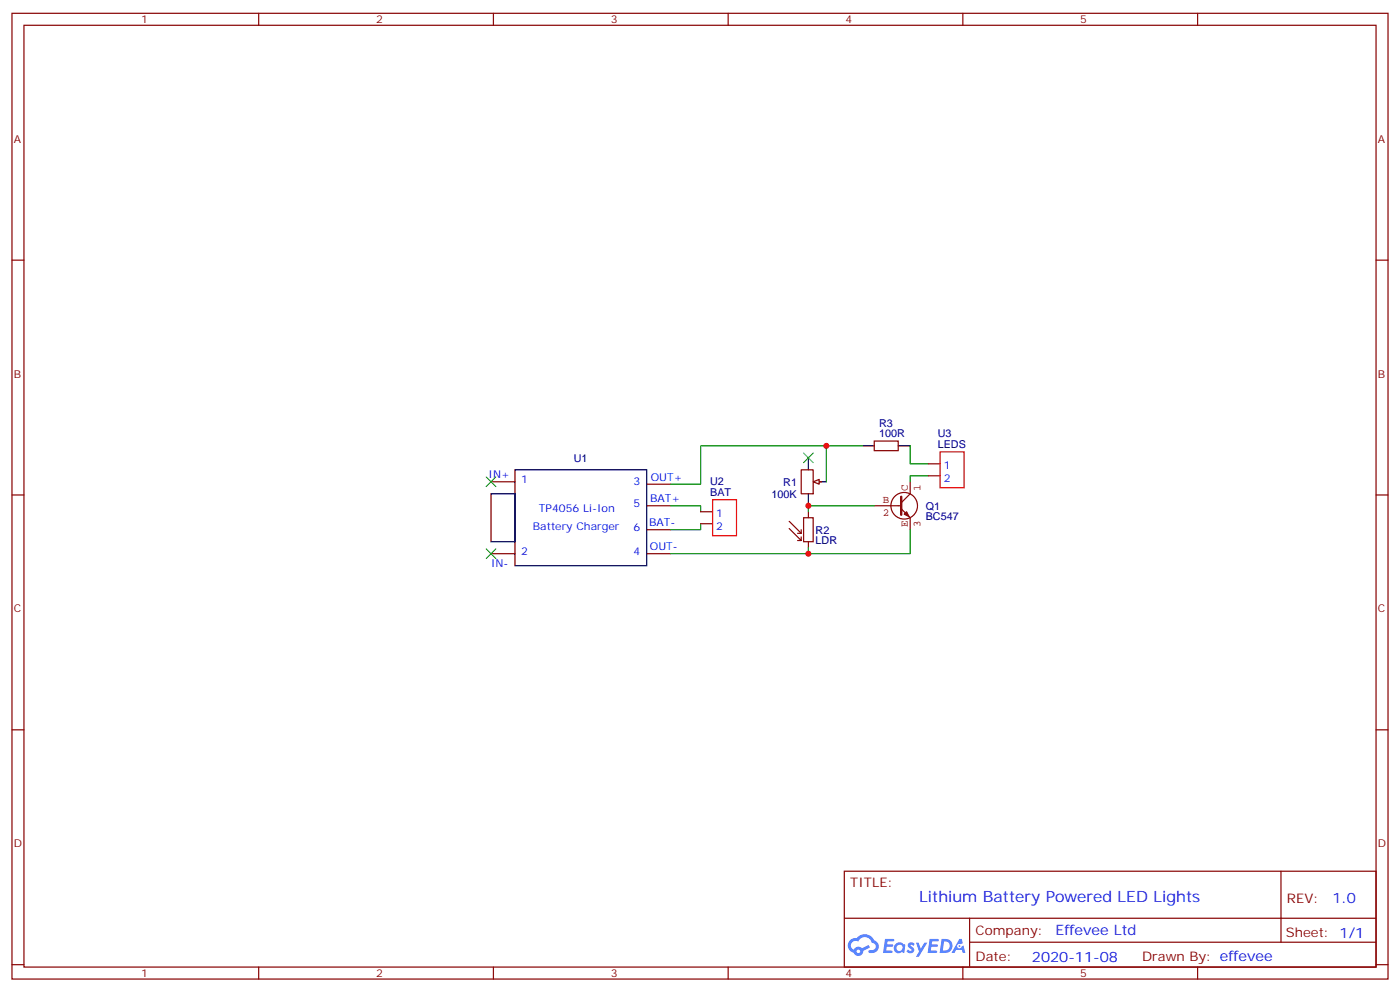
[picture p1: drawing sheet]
<svg xmlns="http://www.w3.org/2000/svg" width="412mm" height="292mm" viewBox="0 0 412 292" stroke-linecap="round" stroke-linejoin="round" font-family="sans-serif">
<g fill="none" stroke="#870000" stroke-width=".35">
<path d="M3.5 3.9h405.4v284.4h-405.4zM7.1 7.4h398.2v277.3h-398.2zM76.2 3.9v3.5M145.3 3.9v3.5M214.5 3.9v3.5M283.6 3.9v3.5M352.8 3.9v3.5M3.5 76.6h3.6M405.3 76.6h3.6M3.5 145.7h3.6M405.3 145.7h3.6M3.5 214.9h3.6"/>
<path d="M405.3 214.9h3.6M248.7 256.5h156.6v28.2h-156.6zM377.3 256.5v20.9M248.7 270.4h156.5M285.6 277.4h119.6M285.6 270.4v14.1M3.5 284h3.6M76.2 284.7v3.6M145.3 284.7v3.6M214.5 284.7v3.6M283.6 284.7v3.6M352.8 284.7v3.6"/>
<path d="M405.3 284h3.6"/>
</g>
<g fill="#5487ff">
<path d="M267.7 277.7a1.22 1.22 0 0 1 1.7 .2l-.4 .6a.47 .47 0 0 0-.3-.4 .47 .47 0 0 0-.5 .2l.1 .2a1.14 1.14 0 0 1 .8 1.8 1.14 1.14 0 0 1-1.9 0l-.2-.2 .5-.6 .7 .5a.29 .29 0 0 0 .3-.3 .29 .29 0 0 0-.2-.3 1.04 1.04 0 0 1-.6-1.7z"/>
<path d="M260.7 276.4h2.4l.3 .2-.2 .5-1.8 .1-.1 .8h1.5l.3 .4-.3 .4h-1.6l-.2 1.1h1.7l.2 .3-.2 .3-2.6 .1z"/>
<path d="M273.8 276.4h2.4l.3 .2-.1 .5-1.8 .1-.2 .8h1.6l.3 .4-.4 .4h-1.6l-.1 1.1h1.7l.2 .3-.2 .3-2.6 .1z"/>
<path d="M282.6 276.4h.7l.3 1.3-.6 .3a.69 .69 0 0 0-1 .3 .69 .69 0 0 0 .4 .9 .69 .69 0 0 0 .9-.6l.5-.2 .6 2.2h-.8l-.2-.9h-1.8l-.5 .9h-.8z"/>
<path d="M269.8 277.5h.8l.6 1.8 1.1-1.8h.9l-2.6 4.2h-.8l.9-1.5z"/>
<path d="M277.4 276.4l-.6 4.2h1.3a2.11 2.11 0 0 0 2.5-2.1 2.11 2.11 0 0 0-2.5-2.1zM278.1 277.2a1.39 1.39 0 0 1 1.7 1.4 1.39 1.39 0 0 1-1.8 1.3h-.3z"/>
<path d="M263.7 278.1a1.54 1.54 0 0 0-.1 2.1 1.54 1.54 0 0 0 2.2 .1l.6 .3 .3-2.3-.2-.3h-.4a1.49 1.49 0 0 0-2.4 .1zM264 279.1a.94 .94 0 0 1 1.8 0 .94 .94 0 0 1-1.8 0z"/>
<path d="M250.4 276.8a2.18 2.18 0 0 0 1.1 3.7 1.44 1.44 0 0 0 1.6 .9 1.44 1.44 0 0 0 1.2-1.4l2-1-.5-.8-1.9 1a1.47 1.47 0 0 0-2.4 .4 1.39 1.39 0 0 1-.7-1.9 1.39 1.39 0 0 1 2-.5 2.12 2.12 0 0 1 2.2-1.3 2.12 2.12 0 0 1 1.9 1.7 1.14 1.14 0 0 1 1.1 1.4 1.14 1.14 0 0 1-1.7 .7 .43 .43 0 0 0-.5 .4 .43 .43 0 0 0 .4 .5 1.98 1.98 0 0 0 2.5-1.2 1.98 1.98 0 0 0-1.2-2.6 3.1 3.1 0 0 0-5.3-.6l-.9 .1zM252.3 280.1a.55 .55 0 0 1 1.1 0 .55 .55 0 0 1-1.1 0z"/>
<circle cx="282.6" cy="278.5" r=".26"/>
</g>
<path d="M236 138.3h3.5v7.1h-3.5zM144.6 141.9h7.1M190.5 142.6h7.1M190.5 148.9h7.1M190.5 156h7.1M240.2 141.9h1.8M144.6 163h7.1M190.5 163h7.1" fill="none" stroke="#870000" stroke-width=".35"/>
<path d="M151.7 138.3h38.8v28.2h-38.8zM238.1 134.8v3.5M144.6 145.4h7.1v14.1h-7.1zM238.1 145.4v3.5M239.9 141.9h3.5" fill="none" stroke="#000" stroke-width=".35"/>
<path d="M197.6 148.9h8.8v1.8M206.4 154.2v1.8h-8.8" fill="none" stroke="#008700" stroke-width=".35"/>
<path d="M239.5 141.9l1.8-.8v1.5z" fill="#f0f0f0" stroke="#870000" stroke-width=".35"/>
<g fill="none" stroke="#850000" stroke-width=".35">
<path d="M232.5 155.6l3.5 3.5M232.5 153.5l3.5 3.5M234.9 159.1h1.1M234.9 157h1.1M236 156v1M236 158.1v1M236.7 152.4h2.8v7.1h-2.8zM238.1 150.7v1.7M238.1 159.5v1.8M257.5 148.9h8M265.5 149.8l2.6 2.6v3.6M268.1 141.9v3.5l-2.6 2.6"/>
<path d="M270.3 148.9a3.9 3.9 0 0 0-5.6-3.5 3.9 3.9 0 0 0-.8 6.6 3.9 3.9 0 0 0 6.3-2.2l.1-.7"/>
</g>
<path d="M243.4 131.3v10.6M254 131.3h-47.6v11.3h-8.8M268.1 131.3v5.3h5.3M257.5 148.9h-19.4v1.8M268.1 156v7h-30M273.4 140.1h-5.3v1.8M238.1 161.3v1.7h-40.5" fill="none" stroke="#008700" stroke-width=".35"/>
<path d="M266.3 151.4l.8-.7 .7 1.4z" fill="#850000" stroke="#850000" stroke-width=".35"/>
<path d="M265.5 146.3v5.3" fill="none" stroke="#850000" stroke-width=".71"/>
<path d="M236.7 133.4l2.8 2.8M239.5 133.4l-2.8 2.8M143.2 140.4l2.8 2.9M146 140.4l-2.8 2.9M143.2 161.6l2.8 2.8M146 161.6l-2.8 2.8" fill="none" stroke="#3c3" stroke-width=".35"/>
<path d="M254 131.3h3.5M264.6 131.3h3.5" fill="none" stroke="#000" stroke-width=".35"/>
<path d="M257.5 129.9h7.1v2.8h-7.1zM273.4 136.6h3.5M206.4 150.7h3.5M206.4 154.2h3.5M273.4 140.1h3.5" fill="none" stroke="#870000" stroke-width=".35"/>
<path d="M276.9 133h7.1v10.6h-7.1zM209.9 147.1h7.1v10.6h-7.1z" fill="none" stroke="#f00" stroke-width=".35"/>
<g fill="#c00">
<circle cx="238.1" cy="163" r=".88"/>
<circle cx="238.1" cy="148.9" r=".88"/>
<circle cx="243.4" cy="131.3" r=".88"/>
</g>
<text font-size="4.6" fill="#00f" x="270.8" y="265.5">Lithium Battery Powered LED Lights</text>
<g font-size="4.2" fill="#00f">
<text x="392.5" y="265.8">1.0</text>
<text x="310.9" y="275.3">Effevee Ltd</text>
<text x="304" y="283.1">2020-11-08</text>
</g>
<g font-size="3.9" fill="#800">
<text x="250.5" y="261.1">TITLE:</text>
<text x="379.1" y="265.8">REV:</text>
<text x="287.4" y="275.3">Company:</text>
<text x="378.7" y="275.9">Sheet: 1/1</text>
<text x="287.4" y="283">Date:</text>
<text x="336.4" y="283.1">Drawn By: effevee</text>
</g>
<g font-size="3.2" fill="#800">
<text x="41.6" y="6.9">1</text>
<text x="110.8" y="6.9">2</text>
<text x="179.9" y="6.9">3</text>
<text x="249.1" y="6.9">4</text>
<text x="318.2" y="6.9">5</text>
<text x="4.1" y="42">A</text>
<text x="405.9" y="42">A</text>
<text x="4.1" y="111.2">B</text>
<text x="405.9" y="111.2">B</text>
<text x="4.1" y="180.3">C</text>
<text x="405.9" y="180.3">C</text>
<text x="4.1" y="249.4">D</text>
<text x="405.9" y="249.4">D</text>
<text x="41.6" y="287.7">1</text>
<text x="110.8" y="287.7">2</text>
<text x="179.9" y="287.7">3</text>
<text x="249.1" y="287.7">4</text>
<text x="318.2" y="287.7">5</text>
</g>
<g font-size="3.2" fill="#000080">
<text x="258.9" y="125.6">R3</text>
<text x="258.9" y="128.8">100R</text>
<text x="276.2" y="132">LEDS</text>
<text x="276.2" y="128.7">U3</text>
<text x="169" y="135.9">U1</text>
<text x="209.2" y="142.8">U2</text>
<text x="230.7" y="143">R1</text>
<text x="209.2" y="146.1">BAT</text>
<text x="227.2" y="146.5">100K</text>
<text x="272.7" y="153.2">BC547</text>
<text x="272.7" y="150.1">Q1</text>
<text x="240.2" y="160.3">LDR</text>
<text x="240.2" y="157.1">R2</text>
</g>
<g font-size="3.2" fill="#00f">
<text x="278" y="138">1</text>
<text x="143.9" y="140.8">IN+</text>
<text x="153.6" y="142.2">1</text>
<text x="186.6" y="142.9">3</text>
<text x="191.7" y="141.5">OUT+</text>
<text x="278" y="141.9">2</text>
<text x="186.6" y="149.3">5</text>
<text x="191.5" y="147.8">BAT+</text>
<text x="157" y="156">Battery Charger</text>
<text x="158.7" y="150.7">TP4056 Li-Ion</text>
<text x="191.2" y="154.9">BAT-</text>
<text x="211" y="152.1">1</text>
<text x="211" y="156">2</text>
<text x="186.6" y="156.3">6</text>
<text x="191.5" y="162">OUT-</text>
<text x="144.6" y="166.9">IN-</text>
<text x="153.6" y="163.4">2</text>
<text x="186.6" y="163.4">4</text>
</g>
<g font-size="3.2" fill="#840000">
<text x="260.1" y="148.2">B</text>
<text x="267.4" y="144.6" transform="rotate(-90 267.4 144.6)">C</text>
<text x="271.1" y="144.6" transform="rotate(-90 271.1 144.6)">1</text>
<text x="260.1" y="151.9">2</text>
<text x="267.4" y="155.2" transform="rotate(-90 267.4 155.2)">E</text>
<text x="271.1" y="155.2" transform="rotate(-90 271.1 155.2)">3</text>
</g>
</svg>
